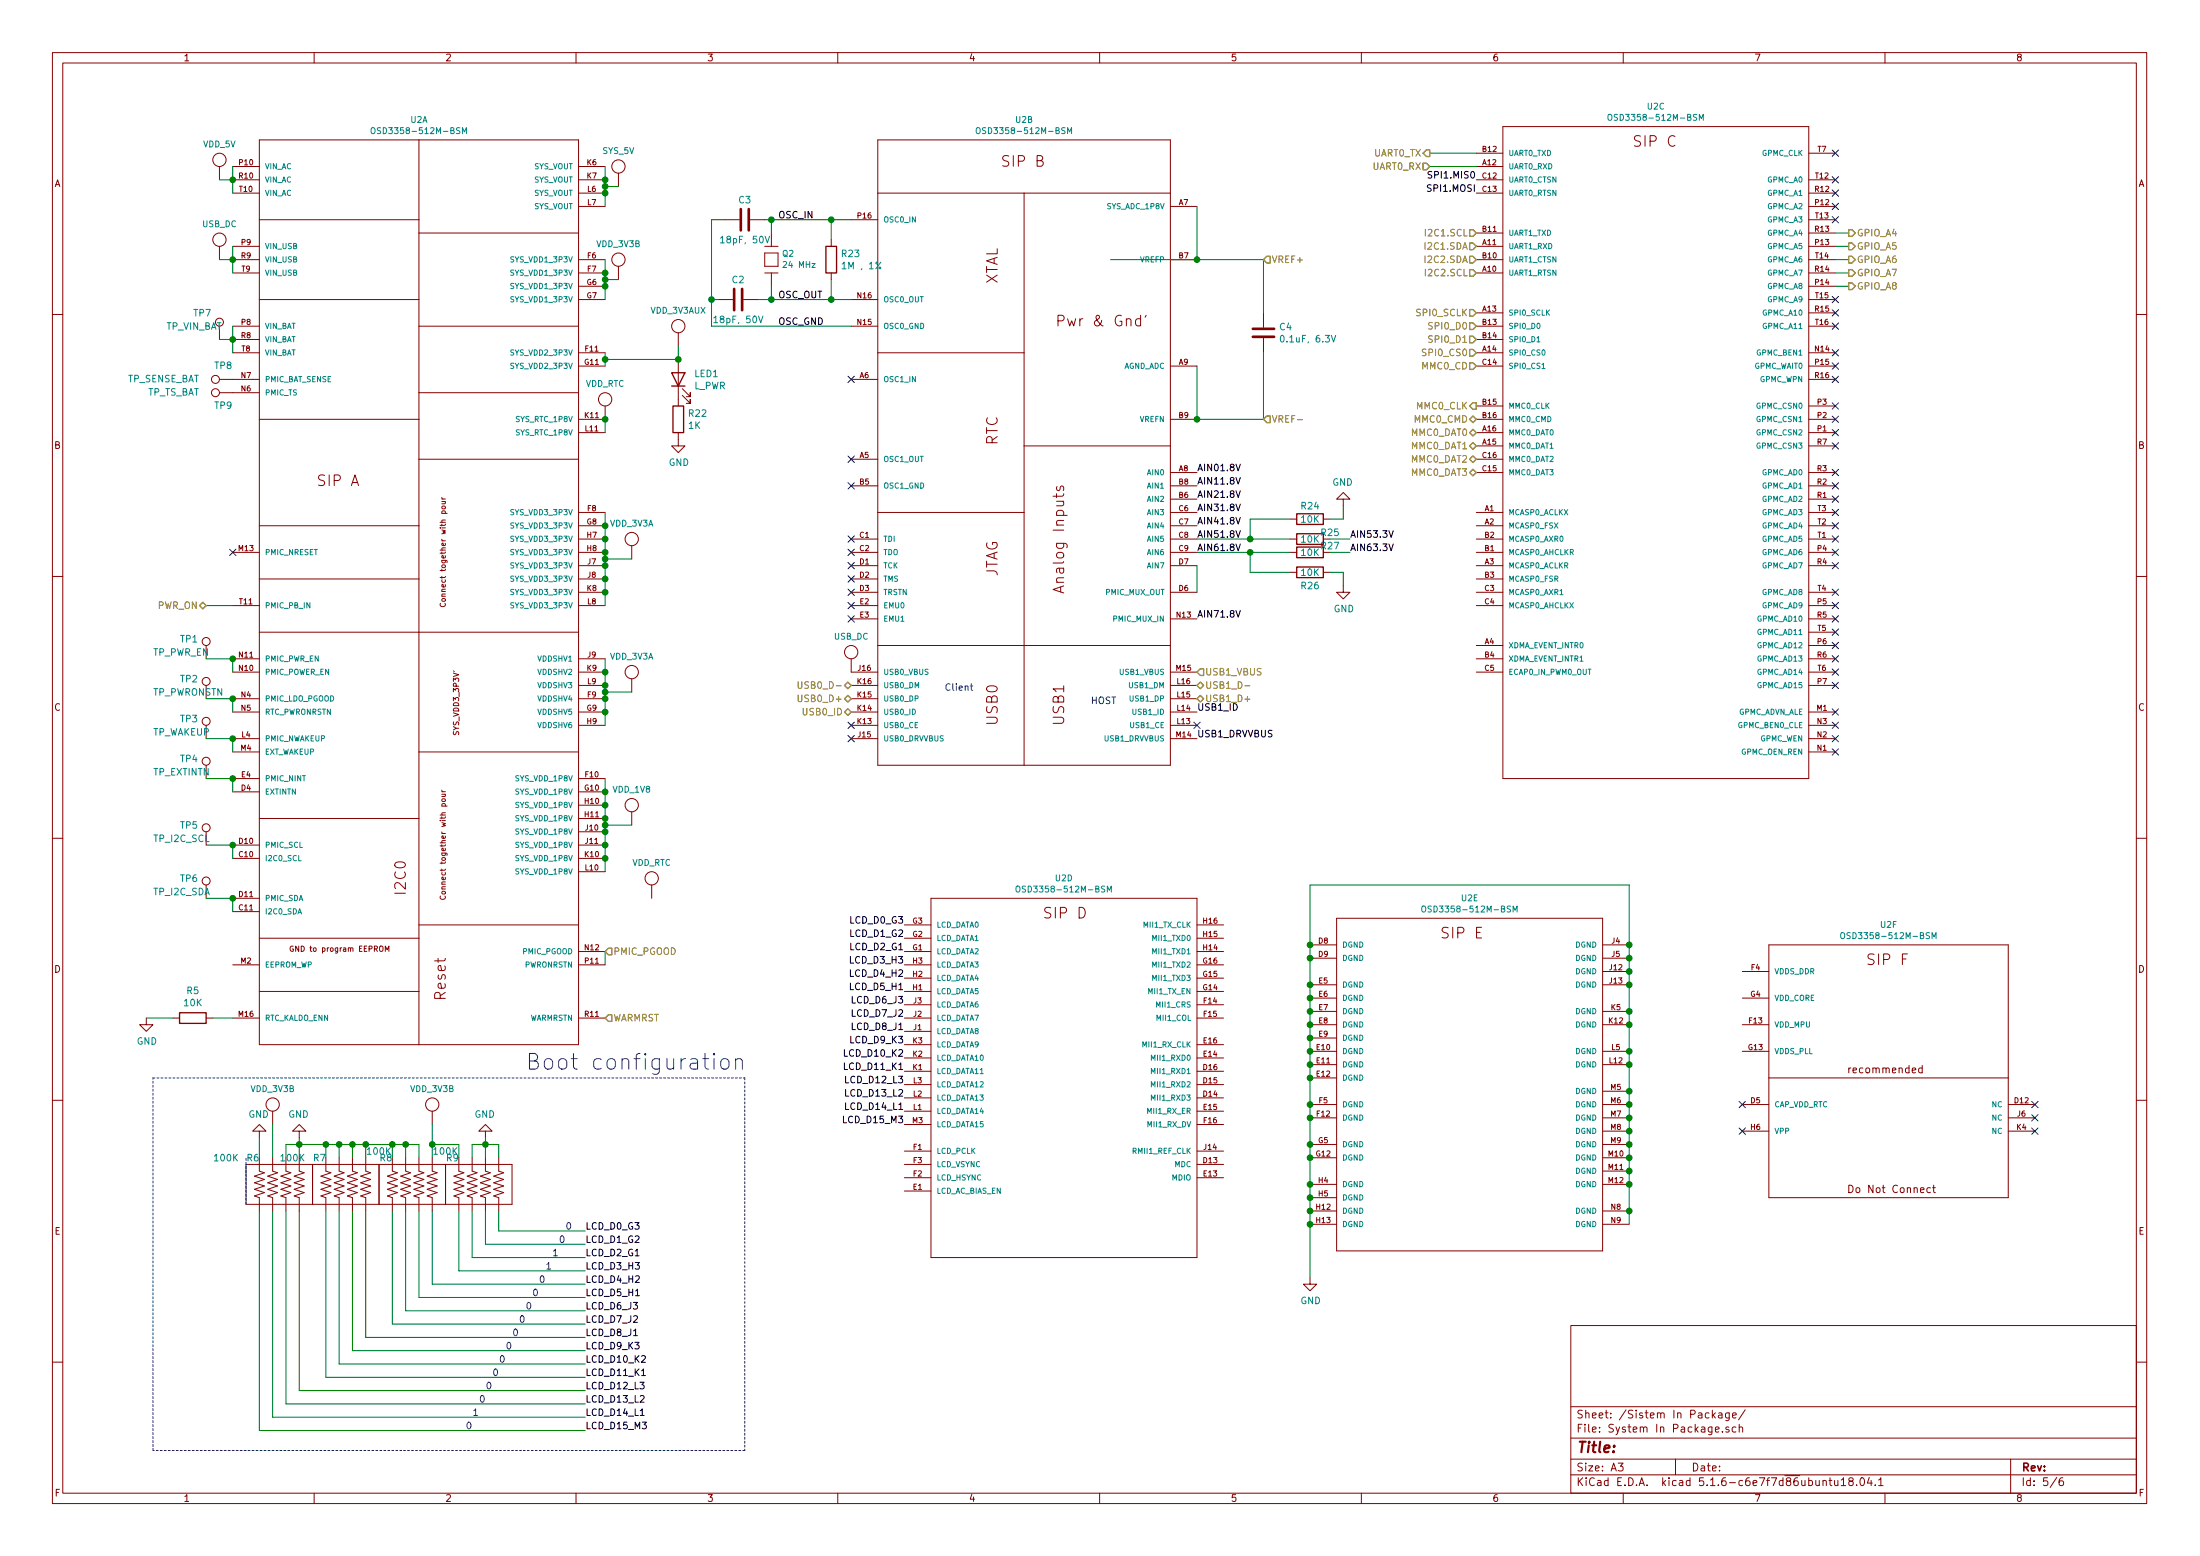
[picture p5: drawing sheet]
EESchema Schematic File Version 4
EELAYER 30 0
EELAYER END
$Descr A3 16535 11693
encoding utf-8
Sheet 5 6
Title ""
Date ""
Rev ""
Comp ""
Comment1 ""
Comment2 ""
Comment3 ""
Comment4 ""
$EndDescr
$Comp
L PocketBeagle:OSD3358-512M-BSM U2
U 5 1
P 11050 8200
AR Path="/5F0E3947/5F1E8243" Ref="U2"  Part="5" 
AR Path="/5FB20BFB/5F1E8243" Ref="U?"  Part="5" 
AR Path="/5F55F34C/5F1E8243" Ref="U?"  Part="5" 
F 0 "U2" H 11050 9654 45  0000 C CNN
F 1 "OSD3358-512M-BSM" H 11050 9570 45  0000 C CNN
F 2 "footprints:OSD335X-BGA-256" H 11080 8350 20  0001 C CNN
F 3 "" H 11050 8200 60  0001 C CNN
	5    11050 8200
	1    0    0    -1  
$EndComp
$Comp
L PocketBeagle:OSD3358-512M-BSM U2
U 4 1
P 9000 9450
AR Path="/5F0E3947/5F210C6B" Ref="U2"  Part="4" 
AR Path="/5FB20BFB/5F210C6B" Ref="U?"  Part="4" 
AR Path="/5F55F34C/5F210C6B" Ref="U?"  Part="4" 
F 0 "U2" H 10000 12304 45  0000 C CNN
F 1 "OSD3358-512M-BSM" H 10000 12220 45  0000 C CNN
F 2 "footprints:OSD335X-BGA-256" H 9030 9600 20  0001 C CNN
F 3 "" H 9000 9450 60  0001 C CNN
	4    9000 9450
	-1   0    0    -1  
$EndComp
$Comp
L PocketBeagle:OSD3358-512M-BSM U2
U 6 1
P 13300 9000
AR Path="/5F0E3947/5F31B9A5" Ref="U2"  Part="6" 
AR Path="/5FB20BFB/5F31B9A5" Ref="U?"  Part="6" 
AR Path="/5F55F34C/5F31B9A5" Ref="U?"  Part="6" 
F 0 "U2" H 14200 11054 45  0000 C CNN
F 1 "OSD3358-512M-BSM" H 14200 10970 45  0000 C CNN
F 2 "footprints:OSD335X-BGA-256" H 13330 9150 20  0001 C CNN
F 3 "" H 13300 9000 60  0001 C CNN
	6    13300 9000
	1    0    0    -1  
$EndComp
Wire Wire Line
	10750 1150 11100 1150
Text HLabel 10750 1150 0    50   Output ~ 0
UART0_TX
Wire Wire Line
	11100 1250 10750 1250
Text HLabel 10750 1250 0    50   Input ~ 0
UART0_RX
Wire Wire Line
	4550 5200 4750 5200
Connection ~ 4550 5200
Wire Wire Line
	4550 4200 4750 4200
Connection ~ 4550 4200
$Comp
L PocketBeagle:VDD_3V3A #SUPPLY017
U 1 1
P 4750 4100
AR Path="/5F0E3947/5F4887CB" Ref="#SUPPLY017"  Part="1" 
AR Path="/5FB20BFB/5F4887CB" Ref="#SUPPLY?"  Part="1" 
AR Path="/5F55F34C/5F4887CB" Ref="#SUPPLY?"  Part="1" 
F 0 "#SUPPLY017" H 4750 4100 45  0001 L BNN
F 1 "VDD_3V3A" H 4750 4270 45  0000 C CNN
F 2 "" H 4750 4100 60  0001 C CNN
F 3 "" H 4750 4100 60  0001 C CNN
	1    4750 4100
	1    0    0    -1  
$EndComp
$Comp
L PocketBeagle:VDD_3V3A #SUPPLY018
U 1 1
P 4750 5100
AR Path="/5F0E3947/5F48FE82" Ref="#SUPPLY018"  Part="1" 
AR Path="/5FB20BFB/5F48FE82" Ref="#SUPPLY?"  Part="1" 
AR Path="/5F55F34C/5F48FE82" Ref="#SUPPLY?"  Part="1" 
F 0 "#SUPPLY018" H 4750 5100 45  0001 L BNN
F 1 "VDD_3V3A" H 4750 5270 45  0000 C CNN
F 2 "" H 4750 5100 60  0001 C CNN
F 3 "" H 4750 5100 60  0001 C CNN
	1    4750 5100
	1    0    0    -1  
$EndComp
Wire Wire Line
	1750 1250 1750 1350
Connection ~ 1750 1350
Wire Wire Line
	1750 1350 1750 1450
Wire Wire Line
	1750 1350 1650 1350
$Comp
L PocketBeagle:VDD_5V #SUPPLY09
U 1 1
P 1650 1250
AR Path="/5F0E3947/5F4C3507" Ref="#SUPPLY09"  Part="1" 
AR Path="/5FB20BFB/5F4C3507" Ref="#SUPPLY?"  Part="1" 
AR Path="/5F55F34C/5F4C3507" Ref="#SUPPLY?"  Part="1" 
F 0 "#SUPPLY09" H 1650 1250 45  0001 L BNN
F 1 "VDD_5V" H 1650 1420 45  0000 C CNN
F 2 "" H 1650 1250 60  0001 C CNN
F 3 "" H 1650 1250 60  0001 C CNN
	1    1650 1250
	1    0    0    -1  
$EndComp
Wire Wire Line
	1750 2050 1750 1950
Wire Wire Line
	1750 1950 1750 1850
Wire Wire Line
	1750 1950 1650 1950
$Comp
L PocketBeagle:USB_DC #SUPPLY010
U 1 1
P 1650 1850
AR Path="/5F0E3947/5F4E1E82" Ref="#SUPPLY010"  Part="1" 
AR Path="/5FB20BFB/5F4E1E82" Ref="#SUPPLY?"  Part="1" 
AR Path="/5F55F34C/5F4E1E82" Ref="#SUPPLY?"  Part="1" 
F 0 "#SUPPLY010" H 1650 1850 45  0001 L BNN
F 1 "USB_DC" H 1650 2020 45  0000 C CNN
F 2 "" H 1650 1850 60  0001 C CNN
F 3 "" H 1650 1850 60  0001 C CNN
	1    1650 1850
	1    0    0    -1  
$EndComp
Connection ~ 1750 1950
Connection ~ 1750 2550
Wire Wire Line
	1750 2550 1750 2650
Wire Wire Line
	1650 2550 1750 2550
Wire Wire Line
	1750 2450 1750 2550
Wire Wire Line
	9850 9200 9850 9100
Connection ~ 9850 7400
Wire Wire Line
	9850 7400 9850 7200
Connection ~ 9850 7500
Wire Wire Line
	9850 7500 9850 7400
Connection ~ 9850 7600
Wire Wire Line
	9850 7600 9850 7500
Connection ~ 9850 7700
Wire Wire Line
	9850 7700 9850 7600
Connection ~ 9850 7800
Wire Wire Line
	9850 7800 9850 7700
Connection ~ 9850 7900
Wire Wire Line
	9850 7900 9850 7800
Connection ~ 9850 8000
Wire Wire Line
	9850 8000 9850 7900
Connection ~ 9850 8100
Wire Wire Line
	9850 8100 9850 8000
Connection ~ 9850 8300
Wire Wire Line
	9850 8300 9850 8100
Connection ~ 9850 8400
Wire Wire Line
	9850 8400 9850 8300
Connection ~ 9850 8600
Wire Wire Line
	9850 8600 9850 8400
Connection ~ 9850 8700
Wire Wire Line
	9850 8700 9850 8600
Connection ~ 9850 8900
Wire Wire Line
	9850 8900 9850 8700
Connection ~ 9850 9000
Wire Wire Line
	9850 9000 9850 8900
Connection ~ 9850 9100
Wire Wire Line
	9850 9100 9850 9000
Wire Wire Line
	9850 7100 9850 7200
Connection ~ 9850 7200
Wire Wire Line
	12250 9200 12250 9100
Wire Wire Line
	9850 6650 9850 7100
Connection ~ 12250 7100
Wire Wire Line
	12250 7100 12250 6650
Connection ~ 12250 7200
Wire Wire Line
	12250 7200 12250 7100
Connection ~ 12250 7300
Wire Wire Line
	12250 7300 12250 7200
Connection ~ 12250 7400
Wire Wire Line
	12250 7400 12250 7300
Connection ~ 12250 7600
Wire Wire Line
	12250 7600 12250 7400
Connection ~ 12250 7700
Wire Wire Line
	12250 7700 12250 7600
Connection ~ 12250 7900
Wire Wire Line
	12250 7900 12250 7700
Connection ~ 12250 8000
Wire Wire Line
	12250 8000 12250 7900
Connection ~ 12250 8200
Wire Wire Line
	12250 8200 12250 8000
Connection ~ 12250 8300
Wire Wire Line
	12250 8300 12250 8200
Connection ~ 12250 8400
Wire Wire Line
	12250 8400 12250 8300
Connection ~ 12250 8500
Wire Wire Line
	12250 8500 12250 8400
Connection ~ 12250 8600
Wire Wire Line
	12250 8600 12250 8500
Connection ~ 12250 8700
Wire Wire Line
	12250 8700 12250 8600
Connection ~ 12250 8800
Wire Wire Line
	12250 8800 12250 8700
Connection ~ 12250 8900
Wire Wire Line
	12250 8900 12250 8800
Connection ~ 12250 9100
Wire Wire Line
	12250 9100 12250 8900
Connection ~ 9850 7100
Wire Wire Line
	9850 9200 9850 9600
Connection ~ 9850 9200
$Comp
L power:GND #PWR027
U 1 1
P 9850 9600
AR Path="/5F0E3947/5F260E4C" Ref="#PWR027"  Part="1" 
AR Path="/5FB20BFB/5F260E4C" Ref="#PWR?"  Part="1" 
AR Path="/5F55F34C/5F260E4C" Ref="#PWR?"  Part="1" 
F 0 "#PWR027" H 9850 9350 50  0001 C CNN
F 1 "GND" H 9855 9427 50  0000 C CNN
F 2 "" H 9850 9600 50  0001 C CNN
F 3 "" H 9850 9600 50  0001 C CNN
	1    9850 9600
	1    0    0    -1  
$EndComp
Wire Wire Line
	1750 6850 1750 6750
Wire Wire Line
	1750 6350 1750 6450
Wire Wire Line
	1750 4950 1750 5050
Wire Wire Line
	1750 5250 1750 5350
Wire Wire Line
	1750 5550 1750 5650
Wire Wire Line
	1750 5850 1750 5950
Wire Wire Line
	1750 4950 1550 4950
Wire Wire Line
	1750 5250 1550 5250
Wire Wire Line
	1750 5550 1550 5550
Wire Wire Line
	1750 5850 1550 5850
Wire Wire Line
	1750 6350 1550 6350
Wire Wire Line
	1550 6750 1750 6750
$Comp
L Connector:TestPoint TP1
U 1 1
P 1550 4950
AR Path="/5F0E3947/5F44BD2A" Ref="TP1"  Part="1" 
AR Path="/5FB20BFB/5F44BD2A" Ref="TP?"  Part="1" 
AR Path="/5F55F34C/5F44BD2A" Ref="TP?"  Part="1" 
F 0 "TP1" H 1350 5100 50  0000 L CNN
F 1 "TP_PWR_EN" H 1150 5000 50  0000 L CNN
F 2 "TestPoint:TestPoint_Pad_1.0x1.0mm" H 1750 4950 50  0001 C CNN
F 3 "~" H 1750 4950 50  0001 C CNN
	1    1550 4950
	1    0    0    -1  
$EndComp
$Comp
L Connector:TestPoint TP2
U 1 1
P 1550 5250
AR Path="/5F0E3947/5F44C253" Ref="TP2"  Part="1" 
AR Path="/5FB20BFB/5F44C253" Ref="TP?"  Part="1" 
AR Path="/5F55F34C/5F44C253" Ref="TP?"  Part="1" 
F 0 "TP2" H 1350 5400 50  0000 L CNN
F 1 "TP_PWRONSTN" H 1150 5300 50  0000 L CNN
F 2 "TestPoint:TestPoint_Pad_1.0x1.0mm" H 1750 5250 50  0001 C CNN
F 3 "~" H 1750 5250 50  0001 C CNN
	1    1550 5250
	1    0    0    -1  
$EndComp
$Comp
L Connector:TestPoint TP3
U 1 1
P 1550 5550
AR Path="/5F0E3947/5F44C888" Ref="TP3"  Part="1" 
AR Path="/5FB20BFB/5F44C888" Ref="TP?"  Part="1" 
AR Path="/5F55F34C/5F44C888" Ref="TP?"  Part="1" 
F 0 "TP3" H 1350 5700 50  0000 L CNN
F 1 "TP_WAKEUP" H 1150 5600 50  0000 L CNN
F 2 "TestPoint:TestPoint_Pad_1.0x1.0mm" H 1750 5550 50  0001 C CNN
F 3 "~" H 1750 5550 50  0001 C CNN
	1    1550 5550
	1    0    0    -1  
$EndComp
$Comp
L Connector:TestPoint TP4
U 1 1
P 1550 5850
AR Path="/5F0E3947/5F44CDD2" Ref="TP4"  Part="1" 
AR Path="/5FB20BFB/5F44CDD2" Ref="TP?"  Part="1" 
AR Path="/5F55F34C/5F44CDD2" Ref="TP?"  Part="1" 
F 0 "TP4" H 1350 6000 50  0000 L CNN
F 1 "TP_EXTINTN" H 1150 5900 50  0000 L CNN
F 2 "TestPoint:TestPoint_Pad_1.0x1.0mm" H 1750 5850 50  0001 C CNN
F 3 "~" H 1750 5850 50  0001 C CNN
	1    1550 5850
	1    0    0    -1  
$EndComp
$Comp
L Connector:TestPoint TP5
U 1 1
P 1550 6350
AR Path="/5F0E3947/5F44D417" Ref="TP5"  Part="1" 
AR Path="/5FB20BFB/5F44D417" Ref="TP?"  Part="1" 
AR Path="/5F55F34C/5F44D417" Ref="TP?"  Part="1" 
F 0 "TP5" H 1350 6500 50  0000 L CNN
F 1 "TP_I2C_SCL" H 1150 6400 50  0000 L CNN
F 2 "TestPoint:TestPoint_Pad_1.0x1.0mm" H 1750 6350 50  0001 C CNN
F 3 "~" H 1750 6350 50  0001 C CNN
	1    1550 6350
	1    0    0    -1  
$EndComp
$Comp
L Connector:TestPoint TP6
U 1 1
P 1550 6750
AR Path="/5F0E3947/5F44DA99" Ref="TP6"  Part="1" 
AR Path="/5FB20BFB/5F44DA99" Ref="TP?"  Part="1" 
AR Path="/5F55F34C/5F44DA99" Ref="TP?"  Part="1" 
F 0 "TP6" H 1350 6900 50  0000 L CNN
F 1 "TP_I2C_SDA" H 1150 6800 50  0000 L CNN
F 2 "TestPoint:TestPoint_Pad_1.0x1.0mm" H 1750 6750 50  0001 C CNN
F 3 "~" H 1750 6750 50  0001 C CNN
	1    1550 6750
	1    0    0    -1  
$EndComp
$Comp
L Connector:TestPoint TP7
U 1 1
P 1650 2550
AR Path="/5F0E3947/5F4D6DCF" Ref="TP7"  Part="1" 
AR Path="/5FB20BFB/5F4D6DCF" Ref="TP?"  Part="1" 
AR Path="/5F55F34C/5F4D6DCF" Ref="TP?"  Part="1" 
F 0 "TP7" H 1450 2750 50  0000 L CNN
F 1 "TP_VIN_BAT" H 1250 2650 50  0000 L CNN
F 2 "TestPoint:TestPoint_Pad_1.0x1.0mm" H 1850 2550 50  0001 C CNN
F 3 "~" H 1850 2550 50  0001 C CNN
	1    1650 2550
	1    0    0    -1  
$EndComp
Wire Wire Line
	4550 2650 4550 2700
Wire Wire Line
	4550 2700 5100 2700
Connection ~ 4550 2700
Wire Wire Line
	4550 2700 4550 2750
$Comp
L PocketBeagle:VDD_3V3AUX #SUPPLY021
U 1 1
P 5100 2500
AR Path="/5F0E3947/5F65924C" Ref="#SUPPLY021"  Part="1" 
AR Path="/5FB20BFB/5F65924C" Ref="#SUPPLY?"  Part="1" 
AR Path="/5F55F34C/5F65924C" Ref="#SUPPLY?"  Part="1" 
F 0 "#SUPPLY021" H 5100 2500 45  0001 L BNN
F 1 "VDD_3V3AUX" H 5100 2670 45  0000 C CNN
F 2 "" H 5100 2500 60  0001 C CNN
F 3 "" H 5100 2500 60  0001 C CNN
	1    5100 2500
	1    0    0    -1  
$EndComp
Wire Wire Line
	5100 2700 5100 2600
$Comp
L Device:LED LED1
U 1 1
P 5100 2850
AR Path="/5F0E3947/5F662DCF" Ref="LED1"  Part="1" 
AR Path="/5FB20BFB/5F662DCF" Ref="LED?"  Part="1" 
AR Path="/5F55F34C/5F662DCF" Ref="LED?"  Part="1" 
F 0 "LED1" V 5139 2732 50  0000 R CNN
F 1 "L_PWR" V 5048 2732 50  0000 R CNN
F 2 "LED_SMD:LED_0603_1608Metric" H 5100 2850 50  0001 C CNN
F 3 "~" H 5100 2850 50  0001 C CNN
	1    5100 2850
	0    -1   -1   0   
$EndComp
$Comp
L Device:R R22
U 1 1
P 5100 3150
AR Path="/5F0E3947/5F669E8D" Ref="R22"  Part="1" 
AR Path="/5FB20BFB/5F669E8D" Ref="R?"  Part="1" 
AR Path="/5F55F34C/5F669E8D" Ref="R?"  Part="1" 
F 0 "R22" H 5170 3196 50  0000 L CNN
F 1 "1K" H 5170 3105 50  0000 L CNN
F 2 "Resistor_SMD:R_0603_1608Metric" V 5030 3150 50  0001 C CNN
F 3 "~" H 5100 3150 50  0001 C CNN
	1    5100 3150
	1    0    0    -1  
$EndComp
Connection ~ 5100 2700
$Comp
L power:GND #PWR025
U 1 1
P 5100 3300
AR Path="/5F0E3947/5F676D23" Ref="#PWR025"  Part="1" 
AR Path="/5FB20BFB/5F676D23" Ref="#PWR?"  Part="1" 
AR Path="/5F55F34C/5F676D23" Ref="#PWR?"  Part="1" 
F 0 "#PWR025" H 5100 3050 50  0001 C CNN
F 1 "GND" H 5105 3127 50  0000 C CNN
F 2 "" H 5100 3300 50  0001 C CNN
F 3 "" H 5100 3300 50  0001 C CNN
	1    5100 3300
	1    0    0    -1  
$EndComp
Wire Wire Line
	4550 3150 4550 3250
$Comp
L PocketBeagle:VDD_RTC #SUPPLY014
U 1 1
P 4550 3050
AR Path="/5F0E3947/5F67E7E6" Ref="#SUPPLY014"  Part="1" 
AR Path="/5FB20BFB/5F67E7E6" Ref="#SUPPLY?"  Part="1" 
AR Path="/5F55F34C/5F67E7E6" Ref="#SUPPLY?"  Part="1" 
F 0 "#SUPPLY014" H 4550 3050 45  0001 L BNN
F 1 "VDD_RTC" H 4550 3220 45  0000 C CNN
F 2 "" H 4550 3050 60  0001 C CNN
F 3 "" H 4550 3050 60  0001 C CNN
	1    4550 3050
	1    0    0    -1  
$EndComp
Wire Wire Line
	4550 2100 4650 2100
Connection ~ 4550 2100
Wire Wire Line
	4550 1400 4650 1400
Connection ~ 4550 1400
$Comp
L PocketBeagle:SYS_5V #SUPPLY015
U 1 1
P 4650 1300
AR Path="/5F0E3947/5F69A008" Ref="#SUPPLY015"  Part="1" 
AR Path="/5FB20BFB/5F69A008" Ref="#SUPPLY?"  Part="1" 
AR Path="/5F55F34C/5F69A008" Ref="#SUPPLY?"  Part="1" 
F 0 "#SUPPLY015" H 4650 1300 45  0001 L BNN
F 1 "SYS_5V" H 4650 1470 45  0000 C CNN
F 2 "" H 4650 1300 60  0001 C CNN
F 3 "" H 4650 1300 60  0001 C CNN
	1    4650 1300
	1    0    0    -1  
$EndComp
$Comp
L PocketBeagle:VDD_3V3B #SUPPLY016
U 1 1
P 4650 2000
AR Path="/5F0E3947/5F69AD0A" Ref="#SUPPLY016"  Part="1" 
AR Path="/5FB20BFB/5F69AD0A" Ref="#SUPPLY?"  Part="1" 
AR Path="/5F55F34C/5F69AD0A" Ref="#SUPPLY?"  Part="1" 
F 0 "#SUPPLY016" H 4650 2000 45  0001 L BNN
F 1 "VDD_3V3B" H 4650 2170 45  0000 C CNN
F 2 "" H 4650 2000 60  0001 C CNN
F 3 "" H 4650 2000 60  0001 C CNN
	1    4650 2000
	1    0    0    -1  
$EndComp
NoConn ~ 1750 4150
Wire Wire Line
	4550 7150 4550 7250
$Comp
L PocketBeagle:VDD_RTC #SUPPLY020
U 1 1
P 4900 6650
AR Path="/5F0E3947/5F94AFD0" Ref="#SUPPLY020"  Part="1" 
AR Path="/5FB20BFB/5F94AFD0" Ref="#SUPPLY?"  Part="1" 
AR Path="/5F55F34C/5F94AFD0" Ref="#SUPPLY?"  Part="1" 
F 0 "#SUPPLY020" H 4900 6650 45  0001 L BNN
F 1 "VDD_RTC" H 4900 6820 45  0000 C CNN
F 2 "" H 4900 6650 60  0001 C CNN
F 3 "" H 4900 6650 60  0001 C CNN
	1    4900 6650
	1    0    0    -1  
$EndComp
Wire Wire Line
	1550 4550 1750 4550
Text HLabel 1550 4550 0    50   BiDi ~ 0
PWR_ON
NoConn ~ 6400 2850
NoConn ~ 6400 3450
NoConn ~ 6400 3650
Wire Wire Line
	6400 1650 6250 1650
Wire Wire Line
	5350 2450 6400 2450
$Comp
L Device:C C2
U 1 1
P 5550 2250
AR Path="/5F0E3947/5FA2DA8A" Ref="C2"  Part="1" 
AR Path="/5FB20BFB/5FA2DA8A" Ref="C?"  Part="1" 
AR Path="/5F55F34C/5FA2DA8A" Ref="C?"  Part="1" 
F 0 "C2" V 5400 2250 50  0000 C CNN
F 1 "18pF, 50V" V 5700 2250 50  0000 C CNN
F 2 "Capacitor_SMD:C_0603_1608Metric" H 5588 2100 50  0001 C CNN
F 3 "~" H 5550 2250 50  0001 C CNN
	1    5550 2250
	0    1    1    0   
$EndComp
$Comp
L PocketBeagle:CRYSTAL_5X3.2MM Q2
U 1 1
P 5800 1950
AR Path="/5F0E3947/5FA2F00B" Ref="Q2"  Part="1" 
AR Path="/5FB20BFB/5FA2F00B" Ref="Q?"  Part="1" 
AR Path="/5F55F34C/5FA2F00B" Ref="Q?"  Part="1" 
F 0 "Q2" V 5842 1872 45  0000 R CNN
F 1 "24 MHz" V 5758 1872 45  0000 R CNN
F 2 "Crystal:Crystal_SMD_TXC_7A-2Pin_5x3.2mm" H 5830 2100 20  0001 C CNN
F 3 "" H 5800 1950 60  0001 C CNN
	1    5800 1950
	0    -1   -1   0   
$EndComp
Wire Wire Line
	5800 2250 5800 2150
Wire Wire Line
	5800 1750 5800 1650
Connection ~ 5800 1650
Wire Wire Line
	5800 1650 5750 1650
$Comp
L Device:R R23
U 1 1
P 6250 1950
AR Path="/5F0E3947/5FA39F68" Ref="R23"  Part="1" 
AR Path="/5FB20BFB/5FA39F68" Ref="R?"  Part="1" 
AR Path="/5F55F34C/5FA39F68" Ref="R?"  Part="1" 
F 0 "R23" H 6320 1996 50  0000 L CNN
F 1 "1M , 1%" H 6320 1905 50  0000 L CNN
F 2 "Resistor_SMD:R_0603_1608Metric" V 6180 1950 50  0001 C CNN
F 3 "~" H 6250 1950 50  0001 C CNN
	1    6250 1950
	1    0    0    -1  
$EndComp
Wire Wire Line
	6250 1800 6250 1650
Connection ~ 6250 1650
Wire Wire Line
	6250 1650 5800 1650
Wire Wire Line
	6250 2100 6250 2250
Wire Wire Line
	6250 2250 6400 2250
Wire Wire Line
	6250 2250 5800 2250
Connection ~ 6250 2250
Text Label 5850 1650 0    50   ~ 0
OSC_IN
Text Label 5850 2250 0    50   ~ 0
OSC_OUT
$Comp
L Device:C C3
U 1 1
P 5600 1650
AR Path="/5F0E3947/5FA53DF4" Ref="C3"  Part="1" 
AR Path="/5FB20BFB/5FA53DF4" Ref="C?"  Part="1" 
AR Path="/5F55F34C/5FA53DF4" Ref="C?"  Part="1" 
F 0 "C3" V 5450 1650 50  0000 C CNN
F 1 "18pF, 50V" V 5750 1650 50  0000 C CNN
F 2 "Capacitor_SMD:C_0603_1608Metric" H 5638 1500 50  0001 C CNN
F 3 "~" H 5600 1650 50  0001 C CNN
	1    5600 1650
	0    1    1    0   
$EndComp
Wire Wire Line
	5450 1650 5350 1650
Wire Wire Line
	5350 1650 5350 2250
Wire Wire Line
	5400 2250 5350 2250
Connection ~ 5350 2250
Wire Wire Line
	5350 2250 5350 2450
Wire Wire Line
	5700 2250 5800 2250
Connection ~ 5800 2250
Text Label 5850 2450 0    50   ~ 0
OSC_GND
Wire Wire Line
	1750 7650 1600 7650
Wire Wire Line
	1300 7650 1100 7650
$Comp
L power:GND #PWR010
U 1 1
P 1100 7650
AR Path="/5F0E3947/5FB43692" Ref="#PWR010"  Part="1" 
AR Path="/5F55F34C/5FB43692" Ref="#PWR?"  Part="1" 
F 0 "#PWR010" H 1100 7400 50  0001 C CNN
F 1 "GND" H 1105 7477 50  0000 C CNN
F 2 "" H 1100 7650 50  0001 C CNN
F 3 "" H 1100 7650 50  0001 C CNN
	1    1100 7650
	1    0    0    -1  
$EndComp
$Comp
L Device:R R5
U 1 1
P 1450 7650
AR Path="/5F0E3947/5FB37305" Ref="R5"  Part="1" 
AR Path="/5F55F34C/5FB37305" Ref="R?"  Part="1" 
F 0 "R5" V 1243 7650 50  0000 C CNN
F 1 "10K" V 1334 7650 50  0000 C CNN
F 2 "Resistor_SMD:R_0603_1608Metric" V 1380 7650 50  0001 C CNN
F 3 "~" H 1450 7650 50  0001 C CNN
	1    1450 7650
	0    1    1    0   
$EndComp
Wire Wire Line
	4550 4950 4550 5050
Connection ~ 4550 5050
Connection ~ 4550 5150
Wire Wire Line
	4550 5050 4550 5150
Wire Wire Line
	4550 5150 4550 5200
Connection ~ 4550 5250
Wire Wire Line
	4550 5350 4550 5450
Connection ~ 4550 5350
Wire Wire Line
	4550 5250 4550 5350
Wire Wire Line
	4550 5200 4550 5250
Wire Wire Line
	4550 3850 4550 3950
Wire Wire Line
	4550 3950 4550 4050
Connection ~ 4550 3950
Connection ~ 4550 4050
Wire Wire Line
	4550 4050 4550 4150
Wire Wire Line
	4550 4150 4550 4200
Connection ~ 4550 4150
Connection ~ 4550 4250
Connection ~ 4550 4350
Connection ~ 4550 4450
Wire Wire Line
	4550 4350 4550 4450
Wire Wire Line
	4550 4450 4550 4550
Wire Wire Line
	4550 4250 4550 4350
Wire Wire Line
	4550 4200 4550 4250
Connection ~ 1750 4950
Connection ~ 1750 5250
Connection ~ 1750 5550
Connection ~ 1750 5850
Connection ~ 1750 6350
Connection ~ 1750 6750
Connection ~ 4550 3150
Wire Wire Line
	4550 1950 4550 2050
Wire Wire Line
	4550 2050 4550 2100
Connection ~ 4550 2050
Connection ~ 4550 2150
Wire Wire Line
	4550 2150 4550 2250
Wire Wire Line
	4550 2100 4550 2150
Wire Wire Line
	4550 1250 4550 1350
Wire Wire Line
	4550 1350 4550 1400
Connection ~ 4550 1350
Connection ~ 4550 1450
Wire Wire Line
	4550 1450 4550 1550
Wire Wire Line
	4550 1400 4550 1450
$Comp
L PocketBeagle:OSD3358-512M-BSM U2
U 1 1
P 1950 7850
AR Path="/5F0E3947/5F1D3D41" Ref="U2"  Part="1" 
AR Path="/5FB20BFB/5F1D3D41" Ref="U?"  Part="1" 
AR Path="/5F55F34C/5F1D3D41" Ref="U?"  Part="1" 
F 0 "U2" H 3150 14804 45  0000 C CNN
F 1 "OSD3358-512M-BSM" H 3150 14720 45  0000 C CNN
F 2 "footprints:OSD335X-BGA-256" H 1980 8000 20  0001 C CNN
F 3 "" H 1950 7850 60  0001 C CNN
	1    1950 7850
	1    0    0    -1  
$EndComp
Wire Wire Line
	4550 5850 4550 5950
Connection ~ 4550 5950
Wire Wire Line
	4550 5950 4550 6050
Connection ~ 4550 6050
Wire Wire Line
	4550 6050 4550 6150
Connection ~ 4550 6150
Wire Wire Line
	4550 6150 4550 6200
Connection ~ 4550 6250
Wire Wire Line
	4550 6250 4550 6350
Connection ~ 4550 6350
Wire Wire Line
	4550 6350 4550 6450
Connection ~ 4550 6450
Wire Wire Line
	4550 6450 4550 6550
Wire Wire Line
	4550 6200 4750 6200
Connection ~ 4550 6200
Wire Wire Line
	4550 6200 4550 6250
$Comp
L PocketBeagle:VDD_1V8 #SUPPLY019
U 1 1
P 4750 6100
AR Path="/5F0E3947/5FB905FB" Ref="#SUPPLY019"  Part="1" 
AR Path="/5F55F34C/5FB905FB" Ref="#SUPPLY?"  Part="1" 
F 0 "#SUPPLY019" H 4750 6100 45  0001 L BNN
F 1 "VDD_1V8" H 4750 6270 45  0000 C CNN
F 2 "" H 4750 6100 60  0001 C CNN
F 3 "" H 4750 6100 60  0001 C CNN
	1    4750 6100
	1    0    0    -1  
$EndComp
$Comp
L power:GND #PWR011
U 1 1
P 1950 8550
AR Path="/5F0E3947/5FBF5D7C" Ref="#PWR011"  Part="1" 
AR Path="/5F55F34C/5FBF5D7C" Ref="#PWR?"  Part="1" 
F 0 "#PWR011" H 1950 8300 50  0001 C CNN
F 1 "GND" H 1955 8377 50  0000 C CNN
F 2 "" H 1950 8550 50  0001 C CNN
F 3 "" H 1950 8550 50  0001 C CNN
	1    1950 8550
	-1   0    0    1   
$EndComp
$Comp
L power:GND #PWR012
U 1 1
P 2250 8550
AR Path="/5F0E3947/5FBFD3B3" Ref="#PWR012"  Part="1" 
AR Path="/5F55F34C/5FBFD3B3" Ref="#PWR?"  Part="1" 
F 0 "#PWR012" H 2250 8300 50  0001 C CNN
F 1 "GND" H 2255 8377 50  0000 C CNN
F 2 "" H 2250 8550 50  0001 C CNN
F 3 "" H 2250 8550 50  0001 C CNN
	1    2250 8550
	-1   0    0    1   
$EndComp
Wire Notes Line
	1850 9050 1850 8700
$Comp
L power:GND #PWR021
U 1 1
P 3650 8550
AR Path="/5F0E3947/5FC80BC4" Ref="#PWR021"  Part="1" 
AR Path="/5F55F34C/5FC80BC4" Ref="#PWR?"  Part="1" 
F 0 "#PWR021" H 3650 8300 50  0001 C CNN
F 1 "GND" H 3655 8377 50  0000 C CNN
F 2 "" H 3650 8550 50  0001 C CNN
F 3 "" H 3650 8550 50  0001 C CNN
	1    3650 8550
	-1   0    0    1   
$EndComp
$Comp
L PocketBeagle:VDD_3V3B #SUPPLY011
U 1 1
P 2050 8350
AR Path="/5F0E3947/5FC98D1A" Ref="#SUPPLY011"  Part="1" 
AR Path="/5F55F34C/5FC98D1A" Ref="#SUPPLY?"  Part="1" 
F 0 "#SUPPLY011" H 2050 8350 45  0001 L BNN
F 1 "VDD_3V3B" H 2050 8520 45  0000 C CNN
F 2 "" H 2050 8350 60  0001 C CNN
F 3 "" H 2050 8350 60  0001 C CNN
	1    2050 8350
	1    0    0    -1  
$EndComp
$Comp
L PocketBeagle:VDD_3V3B #SUPPLY012
U 1 1
P 3250 8350
AR Path="/5F0E3947/5FC9A639" Ref="#SUPPLY012"  Part="1" 
AR Path="/5F55F34C/5FC9A639" Ref="#SUPPLY?"  Part="1" 
F 0 "#SUPPLY012" H 3250 8350 45  0001 L BNN
F 1 "VDD_3V3B" H 3250 8520 45  0000 C CNN
F 2 "" H 3250 8350 60  0001 C CNN
F 3 "" H 3250 8350 60  0001 C CNN
	1    3250 8350
	1    0    0    -1  
$EndComp
$Comp
L PocketBeagle:RESISTOR.NETWORK-_4_ R6
U 1 1
P 2050 8900
AR Path="/5F0E3947/5FBC751A" Ref="R6"  Part="1" 
AR Path="/5F55F34C/5FBC751A" Ref="R?"  Part="1" 
F 0 "R6" V 1850 8700 50  0000 L CNN
F 1 "100K" V 1850 8450 50  0000 L CNN
F 2 "pocketbeagle:RN0804" V 1980 8900 50  0001 C CNN
F 3 "~" H 2050 8900 50  0001 C CNN
	1    2050 8900
	0    1    1    0   
$EndComp
Wire Wire Line
	1950 10750 4400 10750
Text Notes 4250 9250 0    50   ~ 0
0
Text Notes 4200 9350 0    50   ~ 0
0
Text Notes 4150 9450 0    50   ~ 0
1
Text Notes 4100 9550 0    50   ~ 0
1
Text Notes 4050 9650 0    50   ~ 0
0
Text Notes 4000 9750 0    50   ~ 0
0
Text Notes 3950 9850 0    50   ~ 0
0
Text Notes 3900 9950 0    50   ~ 0
0
Text Notes 3850 10050 0    50   ~ 0
0
Text Notes 3800 10150 0    50   ~ 0
0
Text Notes 3750 10250 0    50   ~ 0
0
Text Notes 3700 10350 0    50   ~ 0
0
Text Notes 3650 10450 0    50   ~ 0
0
Text Notes 3600 10550 0    50   ~ 0
0
Text Notes 3550 10650 0    50   ~ 0
1
Text Notes 3500 10750 0    50   ~ 0
0
Text Label 4400 9250 0    50   ~ 0
LCD_D0_G3
Text Label 4400 9350 0    50   ~ 0
LCD_D1_G2
Text Label 4400 9450 0    50   ~ 0
LCD_D2_G1
Text Label 4400 9550 0    50   ~ 0
LCD_D3_H3
Text Label 4400 9650 0    50   ~ 0
LCD_D4_H2
Text Label 4400 9750 0    50   ~ 0
LCD_D5_H1
Text Label 4400 9850 0    50   ~ 0
LCD_D6_J3
Text Label 4400 9950 0    50   ~ 0
LCD_D7_J2
Text Label 4400 10050 0    50   ~ 0
LCD_D8_J1
Text Label 4400 10150 0    50   ~ 0
LCD_D9_K3
Text Label 4400 10250 0    50   ~ 0
LCD_D10_K2
Text Label 4400 10350 0    50   ~ 0
LCD_D11_K1
Text Label 4400 10450 0    50   ~ 0
LCD_D12_L3
Text Label 4400 10550 0    50   ~ 0
LCD_D13_L2
Text Label 4400 10650 0    50   ~ 0
LCD_D14_L1
Text Label 4400 10750 0    50   ~ 0
LCD_D15_M3
Text Label 6800 6950 2    50   ~ 0
LCD_D0_G3
Text Label 6800 7050 2    50   ~ 0
LCD_D1_G2
Text Label 6800 7150 2    50   ~ 0
LCD_D2_G1
Text Label 6800 7250 2    50   ~ 0
LCD_D3_H3
Text Label 6800 7350 2    50   ~ 0
LCD_D4_H2
Text Label 6800 7450 2    50   ~ 0
LCD_D5_H1
Text Label 6800 7550 2    50   ~ 0
LCD_D6_J3
Text Label 6800 7650 2    50   ~ 0
LCD_D7_J2
Text Label 6800 7750 2    50   ~ 0
LCD_D8_J1
Text Label 6800 7850 2    50   ~ 0
LCD_D9_K3
Text Label 6800 7950 2    50   ~ 0
LCD_D10_K2
Text Label 6800 8050 2    50   ~ 0
LCD_D11_K1
Text Label 6800 8150 2    50   ~ 0
LCD_D12_L3
Text Label 6800 8250 2    50   ~ 0
LCD_D13_L2
Text Label 6800 8350 2    50   ~ 0
LCD_D14_L1
Text Label 6800 8450 2    50   ~ 0
LCD_D15_M3
Wire Notes Line
	1150 8100 5600 8100
Wire Notes Line
	5600 8100 5600 10900
Wire Notes Line
	5600 10900 1150 10900
Wire Notes Line
	1150 10900 1150 8100
Text Notes 3950 8050 0    118  ~ 0
Boot configuration
Text HLabel 11100 2350 0    50   Input ~ 0
SPI0_SCLK
Text HLabel 11100 2450 0    50   Input ~ 0
SPI0_D0
Text HLabel 11100 2550 0    50   Input ~ 0
SPI0_D1
Text HLabel 11100 2650 0    50   Input ~ 0
SPI0_CS0
Wire Wire Line
	9000 1550 9000 1950
Wire Wire Line
	8350 1950 9000 1950
Connection ~ 9000 1950
Wire Wire Line
	9000 2750 9000 3150
Wire Wire Line
	9500 1950 9500 2350
$Comp
L Device:C C4
U 1 1
P 9500 2500
AR Path="/5F0E3947/6009D9A1" Ref="C4"  Part="1" 
AR Path="/5F55F34C/6009D9A1" Ref="C?"  Part="1" 
F 0 "C4" H 9615 2546 50  0000 L CNN
F 1 "0.1uF, 6.3V" H 9615 2455 50  0000 L CNN
F 2 "Capacitor_SMD:C_0603_1608Metric" H 9538 2350 50  0001 C CNN
F 3 "~" H 9500 2500 50  0001 C CNN
	1    9500 2500
	1    0    0    -1  
$EndComp
Wire Wire Line
	9500 2650 9500 3150
Wire Wire Line
	9000 1950 9500 1950
Wire Wire Line
	9000 3150 9500 3150
Text HLabel 9500 1950 2    50   Input ~ 0
VREF+
Text HLabel 9500 3150 2    50   Input ~ 0
VREF-
Text Label 9000 5550 0    50   ~ 0
USB1_DRVVBUS
Text Label 9000 5350 0    50   ~ 0
USB1_ID
NoConn ~ 6400 5450
NoConn ~ 6400 5550
$Comp
L PocketBeagle:USB_DC #SUPPLY022
U 1 1
P 6400 4950
AR Path="/5F0E3947/60280227" Ref="#SUPPLY022"  Part="1" 
AR Path="/5F55F34C/60280227" Ref="#SUPPLY?"  Part="1" 
F 0 "#SUPPLY022" H 6400 4950 45  0001 L BNN
F 1 "USB_DC" H 6400 5120 45  0000 C CNN
F 2 "" H 6400 4950 60  0001 C CNN
F 3 "" H 6400 4950 60  0001 C CNN
	1    6400 4950
	1    0    0    -1  
$EndComp
NoConn ~ 9000 5450
Text Label 9000 3550 0    50   ~ 0
AIN01.8V
Text Label 9000 3650 0    50   ~ 0
AIN11.8V
Text Label 9000 3750 0    50   ~ 0
AIN21.8V
Text Label 9000 3850 0    50   ~ 0
AIN31.8V
Text Label 9000 3950 0    50   ~ 0
AIN41.8V
Text Label 9000 4050 0    50   ~ 0
AIN51.8V
Text Label 9000 4150 0    50   ~ 0
AIN61.8V
Wire Wire Line
	9000 4250 9000 4450
Text Label 9000 4650 0    50   ~ 0
AIN71.8V
Connection ~ 9000 3150
$Comp
L PocketBeagle:OSD3358-512M-BSM U2
U 2 1
P 6600 5750
AR Path="/5F0E3947/5F2074F9" Ref="U2"  Part="2" 
AR Path="/5FB20BFB/5F2074F9" Ref="U?"  Part="2" 
AR Path="/5F55F34C/5F2074F9" Ref="U?"  Part="2" 
F 0 "U2" H 7700 10604 45  0000 C CNN
F 1 "OSD3358-512M-BSM" H 7700 10520 45  0000 C CNN
F 2 "footprints:OSD335X-BGA-256" H 6630 5900 20  0001 C CNN
F 3 "" H 6600 5750 60  0001 C CNN
	2    6600 5750
	1    0    0    -1  
$EndComp
Wire Wire Line
	9000 4050 9400 4050
Wire Wire Line
	9400 4050 9400 3900
Wire Wire Line
	9400 3900 9700 3900
Wire Wire Line
	9400 4050 9700 4050
Connection ~ 9400 4050
Wire Wire Line
	9000 4150 9400 4150
Wire Wire Line
	9400 4150 9400 4300
Wire Wire Line
	9400 4300 9700 4300
Connection ~ 9400 4150
Wire Wire Line
	9400 4150 9700 4150
$Comp
L Device:R R26
U 1 1
P 9850 4150
AR Path="/5F0E3947/60337FF0" Ref="R26"  Part="1" 
AR Path="/5F55F34C/60337FF0" Ref="R?"  Part="1" 
F 0 "R26" V 10100 4150 50  0000 C CNN
F 1 "10K" V 9850 4150 50  0000 C CNN
F 2 "Resistor_SMD:R_0603_1608Metric" V 9780 4150 50  0001 C CNN
F 3 "~" H 9850 4150 50  0001 C CNN
	1    9850 4150
	0    1    1    0   
$EndComp
$Comp
L Device:R R27
U 1 1
P 9850 4300
AR Path="/5F0E3947/603384CC" Ref="R27"  Part="1" 
AR Path="/5F55F34C/603384CC" Ref="R?"  Part="1" 
F 0 "R27" V 9650 4450 50  0000 C CNN
F 1 "10K" V 9850 4300 50  0000 C CNN
F 2 "Resistor_SMD:R_0603_1608Metric" V 9780 4300 50  0001 C CNN
F 3 "~" H 9850 4300 50  0001 C CNN
	1    9850 4300
	0    1    1    0   
$EndComp
$Comp
L Device:R R24
U 1 1
P 9850 3900
AR Path="/5F0E3947/60337390" Ref="R24"  Part="1" 
AR Path="/5F55F34C/60337390" Ref="R?"  Part="1" 
F 0 "R24" V 9750 3900 50  0000 C CNN
F 1 "10K" V 9850 3900 50  0000 C CNN
F 2 "Resistor_SMD:R_0603_1608Metric" V 9780 3900 50  0001 C CNN
F 3 "~" H 9850 3900 50  0001 C CNN
	1    9850 3900
	0    1    1    0   
$EndComp
$Comp
L Device:R R25
U 1 1
P 9850 4050
AR Path="/5F0E3947/60337ABD" Ref="R25"  Part="1" 
AR Path="/5F55F34C/60337ABD" Ref="R?"  Part="1" 
F 0 "R25" V 9800 4200 50  0000 C CNN
F 1 "10K" V 9850 4050 50  0000 C CNN
F 2 "Resistor_SMD:R_0603_1608Metric" V 9780 4050 50  0001 C CNN
F 3 "~" H 9850 4050 50  0001 C CNN
	1    9850 4050
	0    1    1    0   
$EndComp
Wire Wire Line
	10000 3900 10100 3900
Wire Wire Line
	10100 3900 10100 3800
Wire Wire Line
	10000 4300 10100 4300
Wire Wire Line
	10100 4300 10100 4400
$Comp
L power:GND #PWR039
U 1 1
P 10100 3800
AR Path="/5F0E3947/60389CC7" Ref="#PWR039"  Part="1" 
AR Path="/5F55F34C/60389CC7" Ref="#PWR?"  Part="1" 
F 0 "#PWR039" H 10100 3550 50  0001 C CNN
F 1 "GND" H 10105 3627 50  0000 C CNN
F 2 "" H 10100 3800 50  0001 C CNN
F 3 "" H 10100 3800 50  0001 C CNN
	1    10100 3800
	-1   0    0    1   
$EndComp
$Comp
L power:GND #PWR040
U 1 1
P 10100 4400
AR Path="/5F0E3947/60389EC8" Ref="#PWR040"  Part="1" 
AR Path="/5F55F34C/60389EC8" Ref="#PWR?"  Part="1" 
F 0 "#PWR040" H 10100 4150 50  0001 C CNN
F 1 "GND" H 10105 4227 50  0000 C CNN
F 2 "" H 10100 4400 50  0001 C CNN
F 3 "" H 10100 4400 50  0001 C CNN
	1    10100 4400
	1    0    0    -1  
$EndComp
Wire Wire Line
	10000 4050 10150 4050
Wire Wire Line
	10000 4150 10150 4150
Text Label 10150 4050 0    50   ~ 0
AIN53.3V
Text Label 10150 4150 0    50   ~ 0
AIN63.3V
Wire Wire Line
	12250 6650 9850 6650
$Comp
L PocketBeagle:OSD3358-512M-BSM U2
U 3 1
P 11300 5850
AR Path="/5F0E3947/5F20B85C" Ref="U2"  Part="3" 
AR Path="/5FB20BFB/5F20B85C" Ref="U?"  Part="3" 
AR Path="/5F55F34C/5F20B85C" Ref="U?"  Part="3" 
F 0 "U2" H 12450 10904 45  0000 C CNN
F 1 "OSD3358-512M-BSM" H 12450 10820 45  0000 C CNN
F 2 "footprints:OSD335X-BGA-256" H 11330 6000 20  0001 C CNN
F 3 "" H 11300 5850 60  0001 C CNN
	3    11300 5850
	1    0    0    -1  
$EndComp
Text HLabel 11100 1750 0    50   Input ~ 0
I2C1.SCL
Text HLabel 11100 1850 0    50   Input ~ 0
I2C1.SDA
Text HLabel 11100 1950 0    50   Input ~ 0
I2C2.SDA
Text HLabel 11100 2050 0    50   Input ~ 0
I2C2.SCL
Text Label 11100 1350 2    50   ~ 0
SPI1.MIS0
Text Label 11100 1450 2    50   ~ 0
SPI1.MOSI
Text Notes 8200 5300 0    50   ~ 0
HOST
Text Notes 7100 5200 0    50   ~ 0
Client
Wire Wire Line
	1950 8550 1950 8700
Wire Wire Line
	2050 8450 2050 8700
Wire Wire Line
	2250 8550 2250 8600
Wire Wire Line
	2150 8700 2150 8600
Wire Wire Line
	2150 8600 2250 8600
Connection ~ 2250 8600
Wire Wire Line
	2250 8600 2250 8700
Wire Wire Line
	2050 9100 2050 10650
Wire Wire Line
	2050 10650 4400 10650
Wire Wire Line
	2150 9100 2150 10550
Wire Wire Line
	2150 10550 4400 10550
Wire Wire Line
	2250 10450 4400 10450
$Comp
L PocketBeagle:RESISTOR.NETWORK-_4_ R7
U 1 1
P 2550 8900
AR Path="/5F0E3947/5F32DDEE" Ref="R7"  Part="1" 
AR Path="/5F55F34C/5F32DDEE" Ref="R?"  Part="1" 
F 0 "R7" V 2350 8700 50  0000 L CNN
F 1 "100K" V 2350 8450 50  0000 L CNN
F 2 "pocketbeagle:RN0804" V 2480 8900 50  0001 C CNN
F 3 "~" H 2550 8900 50  0001 C CNN
	1    2550 8900
	0    1    1    0   
$EndComp
$Comp
L PocketBeagle:RESISTOR.NETWORK-_4_ R8
U 1 1
P 3050 8900
AR Path="/5F0E3947/5F330445" Ref="R8"  Part="1" 
AR Path="/5F55F34C/5F330445" Ref="R?"  Part="1" 
F 0 "R8" V 2850 8700 50  0000 L CNN
F 1 "100K" V 2800 8600 50  0000 L CNN
F 2 "pocketbeagle:RN0804" V 2980 8900 50  0001 C CNN
F 3 "~" H 3050 8900 50  0001 C CNN
	1    3050 8900
	0    1    1    0   
$EndComp
Wire Wire Line
	2450 8700 2450 8600
Wire Wire Line
	2450 8600 2250 8600
Wire Wire Line
	2550 8700 2550 8600
Wire Wire Line
	2550 8600 2450 8600
Connection ~ 2450 8600
Wire Wire Line
	2650 8700 2650 8600
Wire Wire Line
	2650 8600 2550 8600
Connection ~ 2550 8600
Wire Wire Line
	2650 8600 2750 8600
Wire Wire Line
	2750 8600 2750 8700
Connection ~ 2650 8600
Wire Wire Line
	2950 8700 2950 8600
Wire Wire Line
	2950 8600 2750 8600
Connection ~ 2750 8600
Wire Wire Line
	3050 8700 3050 8600
Wire Wire Line
	3050 8600 2950 8600
Connection ~ 2950 8600
Wire Wire Line
	3150 8700 3150 8600
Wire Wire Line
	3150 8600 3050 8600
Connection ~ 3050 8600
Wire Wire Line
	3250 8450 3250 8600
$Comp
L PocketBeagle:RESISTOR.NETWORK-_4_ R9
U 1 1
P 3550 8900
AR Path="/5F0E3947/5F3A8F17" Ref="R9"  Part="1" 
AR Path="/5F55F34C/5F3A8F17" Ref="R?"  Part="1" 
F 0 "R9" V 3350 8700 50  0000 L CNN
F 1 "100K" V 3300 8600 50  0000 L CNN
F 2 "pocketbeagle:RN0804" V 3480 8900 50  0001 C CNN
F 3 "~" H 3550 8900 50  0001 C CNN
	1    3550 8900
	0    1    1    0   
$EndComp
Wire Wire Line
	3450 8700 3450 8600
Wire Wire Line
	3450 8600 3250 8600
Connection ~ 3250 8600
Wire Wire Line
	3250 8600 3250 8700
Wire Wire Line
	3550 8700 3550 8600
Wire Wire Line
	3550 8600 3650 8600
Wire Wire Line
	3650 8600 3650 8700
Wire Wire Line
	3750 8700 3750 8600
Wire Wire Line
	3750 8600 3650 8600
Connection ~ 3650 8600
Wire Wire Line
	3650 8600 3650 8550
Wire Wire Line
	3750 9100 3750 9250
Wire Wire Line
	3750 9250 4400 9250
Wire Wire Line
	3650 9350 3650 9100
Wire Wire Line
	3650 9350 4400 9350
Wire Wire Line
	3550 9100 3550 9450
Wire Wire Line
	3550 9450 4400 9450
Wire Wire Line
	3450 9100 3450 9550
Wire Wire Line
	3450 9550 4400 9550
Wire Wire Line
	3250 9100 3250 9650
Wire Wire Line
	3250 9650 4400 9650
Wire Wire Line
	3150 9750 3150 9100
Wire Wire Line
	3150 9750 4400 9750
Wire Wire Line
	3050 9100 3050 9850
Wire Wire Line
	3050 9850 4400 9850
Wire Wire Line
	2950 9100 2950 9950
Wire Wire Line
	2950 9950 4400 9950
Wire Wire Line
	2750 9100 2750 10050
Wire Wire Line
	2750 10050 4400 10050
Wire Wire Line
	2650 9100 2650 10150
Wire Wire Line
	2650 10150 4400 10150
Wire Wire Line
	2550 10250 2550 9100
Wire Wire Line
	2550 10250 4400 10250
Wire Wire Line
	2450 9100 2450 10350
Wire Wire Line
	2450 10350 4400 10350
Wire Wire Line
	1950 9100 1950 10750
Wire Wire Line
	2250 10450 2250 9100
Text HLabel 9000 5150 2    50   BiDi ~ 0
USB1_D-
Text HLabel 9000 5250 2    50   BiDi ~ 0
USB1_D+
Text HLabel 6400 5150 0    50   BiDi ~ 0
USB0_D-
Text HLabel 6400 5250 0    50   BiDi ~ 0
USB0_D+
Text HLabel 6400 5350 0    50   BiDi ~ 0
USB0_ID
Text HLabel 11100 3050 0    50   Output ~ 0
MMC0_CLK
Text HLabel 11100 3150 0    50   BiDi ~ 0
MMC0_CMD
Text HLabel 11100 3250 0    50   BiDi ~ 0
MMC0_DAT0
Text HLabel 11100 3350 0    50   BiDi ~ 0
MMC0_DAT1
Text HLabel 11100 3450 0    50   BiDi ~ 0
MMC0_DAT2
Text HLabel 11100 3550 0    50   BiDi ~ 0
MMC0_DAT3
NoConn ~ 13100 8300
NoConn ~ 13100 8500
NoConn ~ 15300 8300
NoConn ~ 15300 8400
NoConn ~ 15300 8500
NoConn ~ 6400 4050
NoConn ~ 6400 4150
NoConn ~ 6400 4250
NoConn ~ 6400 4350
NoConn ~ 6400 4450
NoConn ~ 6400 4550
NoConn ~ 6400 4650
Text HLabel 9000 5050 2    50   Input ~ 0
USB1_VBUS
Text HLabel 11100 2750 0    50   Input ~ 0
MMC0_CD
NoConn ~ 13800 1150
NoConn ~ 13800 1350
NoConn ~ 13800 1450
NoConn ~ 13800 1550
NoConn ~ 13800 1650
NoConn ~ 13800 2250
NoConn ~ 13800 2350
NoConn ~ 13800 2450
NoConn ~ 13800 2650
NoConn ~ 13800 2750
NoConn ~ 13800 2850
NoConn ~ 13800 3050
NoConn ~ 13800 3150
NoConn ~ 13800 3250
NoConn ~ 13800 3350
NoConn ~ 13800 3550
NoConn ~ 13800 3650
NoConn ~ 13800 3750
NoConn ~ 13800 3850
NoConn ~ 13800 3950
NoConn ~ 13800 4050
NoConn ~ 13800 4150
NoConn ~ 13800 4250
NoConn ~ 13800 4450
NoConn ~ 13800 4550
NoConn ~ 13800 4650
NoConn ~ 13800 4750
NoConn ~ 13800 4850
NoConn ~ 13800 4950
NoConn ~ 13800 5050
NoConn ~ 13800 5150
NoConn ~ 13800 5350
NoConn ~ 13800 5450
NoConn ~ 13800 5550
NoConn ~ 13800 5650
Text HLabel 4550 7150 2    50   Input ~ 0
PMIC_PGOOD
Text HLabel 4550 7650 2    50   Input ~ 0
WARMRST
$Comp
L Connector:TestPoint TP8
U 1 1
P 1750 2850
AR Path="/5F0E3947/5F2C20E2" Ref="TP8"  Part="1" 
AR Path="/5FB20BFB/5F2C20E2" Ref="TP?"  Part="1" 
AR Path="/5F55F34C/5F2C20E2" Ref="TP?"  Part="1" 
F 0 "TP8" V 1850 2850 50  0000 L CNN
F 1 "TP_SENSE_BAT" V 1750 3100 50  0000 L CNN
F 2 "TestPoint:TestPoint_Pad_1.0x1.0mm" H 1950 2850 50  0001 C CNN
F 3 "~" H 1950 2850 50  0001 C CNN
	1    1750 2850
	0    -1   -1   0   
$EndComp
$Comp
L Connector:TestPoint TP9
U 1 1
P 1750 2950
AR Path="/5F0E3947/5F2C2C70" Ref="TP9"  Part="1" 
AR Path="/5FB20BFB/5F2C2C70" Ref="TP?"  Part="1" 
AR Path="/5F55F34C/5F2C2C70" Ref="TP?"  Part="1" 
F 0 "TP9" V 1650 2950 50  0000 L CNN
F 1 "TP_TS_BAT" V 1750 3200 50  0000 L CNN
F 2 "TestPoint:TestPoint_Pad_1.0x1.0mm" H 1950 2950 50  0001 C CNN
F 3 "~" H 1950 2950 50  0001 C CNN
	1    1750 2950
	0    -1   -1   0   
$EndComp
Text HLabel 13900 2150 2    50   Output ~ 0
GPIO_A8
Text HLabel 13900 2050 2    50   Output ~ 0
GPIO_A7
Text HLabel 13900 1950 2    50   Output ~ 0
GPIO_A6
Text HLabel 13900 1850 2    50   Output ~ 0
GPIO_A5
Wire Wire Line
	13800 1850 13900 1850
Wire Wire Line
	13800 1950 13900 1950
Wire Wire Line
	13800 2050 13900 2050
Wire Wire Line
	13800 2150 13900 2150
Text HLabel 13900 1750 2    50   Output ~ 0
GPIO_A4
Wire Wire Line
	13800 1750 13900 1750
$EndSCHEMATC
